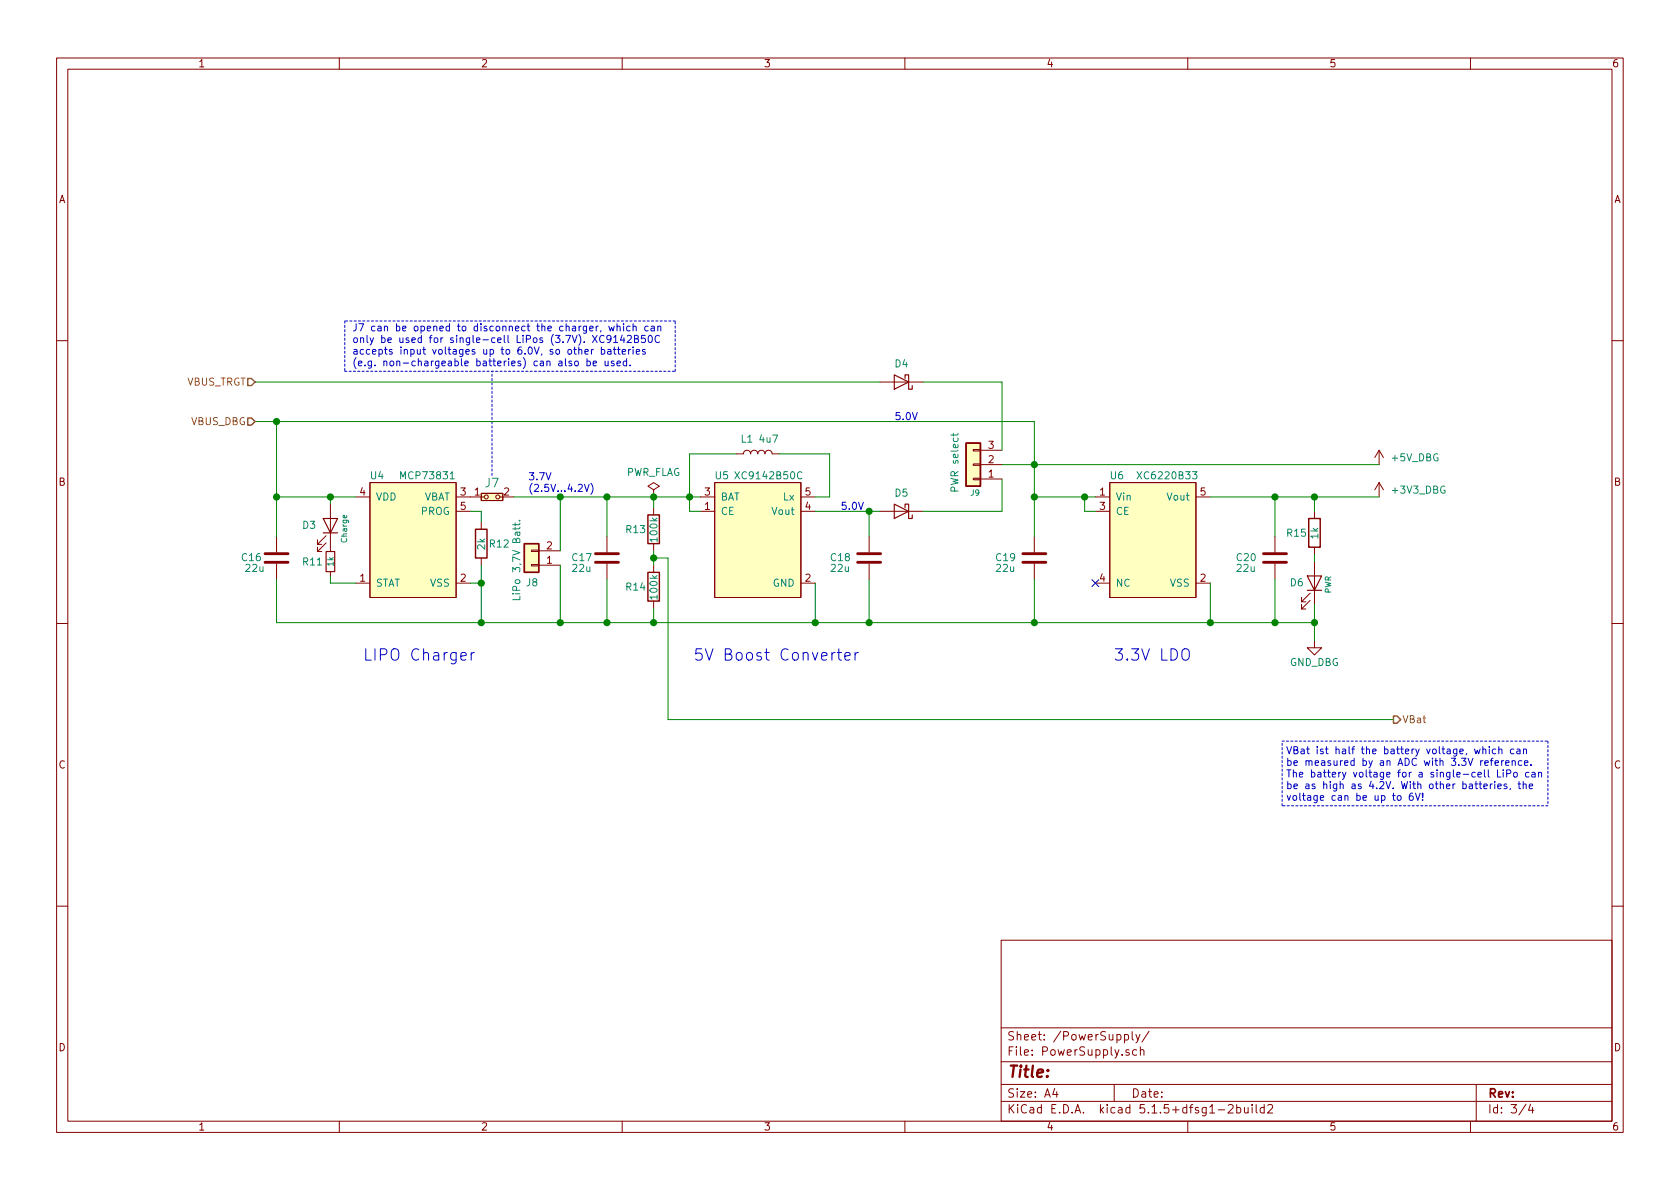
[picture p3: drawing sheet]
EESchema Schematic File Version 4
EELAYER 30 0
EELAYER END
$Descr A4 11693 8268
encoding utf-8
Sheet 3 4
Title ""
Date ""
Rev ""
Comp ""
Comment1 ""
Comment2 ""
Comment3 ""
Comment4 ""
$EndDescr
$Comp
L Connector_Generic:Conn_01x02 J?
U 1 1
P 3700 3925
AR Path="/62854E2C" Ref="J?"  Part="1" 
AR Path="/6284C5D3/62854E2C" Ref="J8"  Part="1" 
F 0 "J8" H 3650 4050 50  0000 L CNN
F 1 "LiPo 3,7V Batt." V 3800 3600 50  0000 L CNN
F 2 "rp2040-launchpad-PCB:JST-S2B-PH-KL" H 3700 3925 50  0001 C CNN
F 3 "wird nicht bestückt" H 3700 3925 50  0001 C CNN
	1    3700 3925
	-1   0    0    1   
$EndComp
$Comp
L Device:L L?
U 1 1
P 5275 3150
AR Path="/62854E60" Ref="L?"  Part="1" 
AR Path="/6284C5D3/62854E60" Ref="L1"  Part="1" 
F 0 "L1" V 5375 3225 50  0000 C CNN
F 1 "4u7" V 5375 3075 50  0000 C CNN
F 2 "Inductor_SMD:L_1008_2520Metric" H 5275 3150 50  0001 C CNN
F 3 "https://www.digikey.de/de/products/detail/bourns-inc/CVH252009-4R7M/3440074?s=N4IgjCBcoEwAwA4DsVQGMoDMCGAbAzgKYA0IA9lANogAsAdEgAQCtAEiALqkAOALlCACqAOwCWvAPKYAsoWz4ArgCdCIAL5rSMKiADCANVYwArPDgBOTmqA" H 5275 3150 50  0001 C CNN
F 4 "BOURNS" H 5275 3150 50  0001 C CNN "MANUFACTURER"
	1    5275 3150
	0    -1   -1   0   
$EndComp
$Comp
L Device:R_Small R?
U 1 1
P 2300 3900
AR Path="/62854E93" Ref="R?"  Part="1" 
AR Path="/6284C5D3/62854E93" Ref="R11"  Part="1" 
F 0 "R11" H 2175 3900 50  0000 C CNN
F 1 "1k" V 2300 3900 40  0000 C CNN
F 2 "Resistor_SMD:R_0603_1608Metric" H 2300 3900 50  0001 C CNN
F 3 "https://www.digikey.de/de/products/detail/yageo/AC0603JR-101KL/14286501" H 2300 3900 50  0001 C CNN
F 4 "unkritisch" H 2300 3900 50  0001 C CNN "STANDARD"
	1    2300 3900
	1    0    0    -1  
$EndComp
$Comp
L Device:R R13
U 1 1
P 4550 3675
F 0 "R13" H 4350 3675 50  0000 L CNN
F 1 "100k" V 4550 3575 50  0000 L CNN
F 2 "Resistor_SMD:R_0603_1608Metric" V 4480 3675 50  0001 C CNN
F 3 "https://www.digikey.de/de/products/detail/yageo/AF0603FR-07100KL/5900861" H 4550 3675 50  0001 C CNN
F 4 "unkritisch" H 4550 3675 50  0001 C CNN "STANDARD"
	1    4550 3675
	1    0    0    -1  
$EndComp
$Comp
L Device:R R14
U 1 1
P 4550 4075
F 0 "R14" H 4350 4075 50  0000 L CNN
F 1 "100k" V 4550 3975 50  0000 L CNN
F 2 "Resistor_SMD:R_0603_1608Metric" V 4480 4075 50  0001 C CNN
F 3 "https://www.digikey.de/de/products/detail/yageo/AF0603FR-07100KL/5900861" H 4550 4075 50  0001 C CNN
F 4 "unkritisch" H 4550 4075 50  0001 C CNN "STANDARD"
	1    4550 4075
	1    0    0    -1  
$EndComp
$Comp
L rp2040-launchpad-PCB:MCP73831 U4
U 1 1
P 2875 3750
F 0 "U4" H 2625 4200 50  0000 C CNN
F 1 "MCP73831" H 2975 4200 50  0000 C CNN
F 2 "Package_TO_SOT_SMD:SOT-23-5" H 2775 3950 50  0001 C CNN
F 3 "https://www.digikey.de/de/products/detail/microchip-technology/MCP73831T-2ACI-OT/964301" H 2775 3950 50  0001 C CNN
	1    2875 3750
	1    0    0    -1  
$EndComp
$Comp
L Device:LED D3
U 1 1
P 2300 3650
F 0 "D3" V 2300 3450 50  0000 L CNN
F 1 "Charge" H 2175 3750 39  0000 L CNN
F 2 "LED_SMD:LED_0603_1608Metric" H 2300 3650 50  0001 C CNN
F 3 "https://www.digikey.de/de/products/detail/harvatek-corporation/B1911UD-20D001014U1930/15519993" H 2300 3650 50  0001 C CNN
F 4 "unkritisch" H 2300 3650 50  0001 C CNN "STANDARD"
	1    2300 3650
	0    1    -1   0   
$EndComp
Wire Wire Line
	2300 4050 2475 4050
$Comp
L Device:C C16
U 1 1
P 1925 3875
F 0 "C16" H 2175 3875 50  0000 R CNN
F 1 "22u" H 2150 3950 50  0000 R CNN
F 2 "Capacitor_SMD:C_0805_2012Metric" H 1963 3725 50  0001 C CNN
F 3 "https://www.digikey.de/de/products/detail/kemet/C0805C226M8PAC7210/12701023" H 1925 3875 50  0001 C CNN
F 4 "z.B. Kemet" H 1925 3875 50  0001 C CNN "MANUFACTURER"
	1    1925 3875
	-1   0    0    1   
$EndComp
Wire Wire Line
	1925 3450 2300 3450
Wire Wire Line
	2300 3500 2300 3450
Connection ~ 2300 3450
Wire Wire Line
	2300 3450 2475 3450
Wire Wire Line
	2300 4050 2300 4000
Wire Wire Line
	3275 4050 3350 4050
Wire Wire Line
	3275 3550 3350 3550
Wire Wire Line
	1925 4325 3350 4325
Wire Wire Line
	3350 4325 3350 4050
Connection ~ 3350 4325
Wire Wire Line
	1925 3725 1925 3450
Wire Wire Line
	1925 4025 1925 4325
Wire Wire Line
	3900 4325 3350 4325
Wire Wire Line
	3900 3925 3900 4325
Wire Wire Line
	3900 3450 3900 3825
$Comp
L Device:C C17
U 1 1
P 4225 3875
F 0 "C17" H 4475 3875 50  0000 R CNN
F 1 "22u" H 4475 3950 50  0000 R CNN
F 2 "Capacitor_SMD:C_0805_2012Metric" H 4263 3725 50  0001 C CNN
F 3 "https://www.digikey.de/de/products/detail/kemet/C0805C226M8PAC7210/12701023" H 4225 3875 50  0001 C CNN
F 4 "z.B. Kemet" H 4225 3875 50  0001 C CNN "MANUFACTURER"
	1    4225 3875
	-1   0    0    1   
$EndComp
Wire Wire Line
	4225 3450 3900 3450
Wire Wire Line
	4225 4025 4225 4325
Wire Wire Line
	4225 4325 3900 4325
Connection ~ 3900 4325
Connection ~ 4225 4325
Wire Wire Line
	4225 3450 4225 3725
Connection ~ 4225 3450
$Comp
L Device:R R12
U 1 1
P 3350 3775
F 0 "R12" H 3400 3775 50  0000 L CNN
F 1 "2k" V 3350 3725 50  0000 L CNN
F 2 "Resistor_SMD:R_0603_1608Metric" V 3280 3775 50  0001 C CNN
F 3 "https://www.digikey.de/de/products/detail/panasonic-electronic-components/ERJ-3EKF2001V/196183" H 3350 3775 50  0001 C CNN
F 4 "1% Toleranz" H 3350 3775 50  0001 C CNN "STANDARD"
	1    3350 3775
	1    0    0    -1  
$EndComp
Wire Wire Line
	3350 3625 3350 3550
Wire Wire Line
	3350 3925 3350 4050
Connection ~ 3350 4050
$Comp
L Device:C C18
U 1 1
P 6050 3875
F 0 "C18" H 6325 3875 50  0000 R CNN
F 1 "22u" H 6325 3950 50  0000 R CNN
F 2 "Capacitor_SMD:C_0805_2012Metric" H 6088 3725 50  0001 C CNN
F 3 "https://www.digikey.de/de/products/detail/kemet/C0805C226M8PAC7210/12701023" H 6050 3875 50  0001 C CNN
F 4 "z.B. Kemet" H 6050 3875 50  0001 C CNN "MANUFACTURER"
	1    6050 3875
	-1   0    0    1   
$EndComp
Wire Wire Line
	6050 3550 6050 3725
Wire Wire Line
	6050 4325 6050 4025
$Comp
L Device:D_Schottky D5
U 1 1
P 6275 3550
F 0 "D5" H 6275 3426 50  0000 C CNN
F 1 "D_Schottky" H 6275 3425 50  0001 C CNN
F 2 "Diode_SMD:D_SOD-123" H 6275 3550 50  0001 C CNN
F 3 "https://www.digikey.de/de/products/detail/onsemi/MBR120VLSFT1G/893861" H 6275 3550 50  0001 C CNN
F 4 "z.B. ON" H 6275 3550 50  0001 C CNN "MANUFACTURER"
	1    6275 3550
	-1   0    0    1   
$EndComp
Wire Wire Line
	6125 3550 6050 3550
$Comp
L Device:D_Schottky D4
U 1 1
P 6275 2650
F 0 "D4" H 6275 2526 50  0000 C CNN
F 1 "D_Schottky" H 6275 2525 50  0001 C CNN
F 2 "Diode_SMD:D_SOD-123" H 6275 2650 50  0001 C CNN
F 3 "https://www.digikey.de/de/products/detail/onsemi/MBR120VLSFT1G/893861" H 6275 2650 50  0001 C CNN
F 4 "z.B. ON" H 6275 2650 50  0001 C CNN "MANUFACTURER"
	1    6275 2650
	-1   0    0    1   
$EndComp
Text Notes 6225 2925 0    50   ~ 0
5.0V
Text Notes 5850 3550 0    50   ~ 0
5.0V
Text Notes 3675 3425 0    50   ~ 0
3.7V\n(2.5V...4.2V)
$Comp
L Device:C C19
U 1 1
P 7200 3875
F 0 "C19" H 7475 3875 50  0000 R CNN
F 1 "22u" H 7475 3950 50  0000 R CNN
F 2 "Capacitor_SMD:C_0805_2012Metric" H 7238 3725 50  0001 C CNN
F 3 "https://www.digikey.de/de/products/detail/kemet/C0805C226M8PAC7210/12701023" H 7200 3875 50  0001 C CNN
F 4 "z.B. Kemet" H 7200 3875 50  0001 C CNN "MANUFACTURER"
	1    7200 3875
	-1   0    0    1   
$EndComp
Wire Wire Line
	6050 4325 7200 4325
Wire Wire Line
	7200 4325 7200 4025
Connection ~ 6050 4325
$Comp
L rp2040-launchpad-PCB:Jumper J7
U 1 1
P 3425 3450
F 0 "J7" H 3425 3550 60  0000 C CNN
F 1 "Jumper" H 3425 3580 60  0001 C CNN
F 2 "Jumper:SolderJumper-2_P1.3mm_Bridged_RoundedPad1.0x1.5mm" H 3575 3450 60  0001 C CNN
F 3 "wird nicht bestückt" H 3575 3450 60  0001 C CNN
	1    3425 3450
	1    0    0    -1  
$EndComp
Wire Wire Line
	3575 3450 3900 3450
Connection ~ 3900 3450
Wire Wire Line
	4225 4325 4550 4325
Wire Wire Line
	4550 3450 4550 3525
Wire Wire Line
	4225 3450 4550 3450
Wire Wire Line
	4550 3825 4550 3875
Wire Wire Line
	4550 4225 4550 4325
Connection ~ 4550 4325
Wire Wire Line
	4550 4325 5675 4325
Wire Wire Line
	4875 3450 4800 3450
Connection ~ 4550 3450
Wire Wire Line
	5675 3550 6050 3550
Connection ~ 6050 3550
Wire Wire Line
	4800 3450 4800 3150
Wire Wire Line
	4800 3150 5125 3150
Connection ~ 4800 3450
Wire Wire Line
	4800 3450 4550 3450
Wire Wire Line
	5425 3150 5775 3150
Wire Wire Line
	5675 3450 5775 3450
Wire Wire Line
	5775 3450 5775 3150
Wire Wire Line
	5675 4050 5675 4325
Connection ~ 5675 4325
Wire Wire Line
	5675 4325 6050 4325
Wire Wire Line
	4800 3450 4800 3550
Wire Wire Line
	4550 3875 4650 3875
Wire Wire Line
	4650 3875 4650 5000
Connection ~ 4550 3875
Wire Wire Line
	4550 3875 4550 3925
Text HLabel 9700 5000 2    50   Output ~ 0
VBat
$Comp
L rp2040-launchpad-PCB:+3V3_DBG #PWR046
U 1 1
P 9600 3450
AR Path="/622CA0C3" Ref="#PWR046"  Part="1" 
AR Path="/6284C5D3/622CA0C3" Ref="#PWR046"  Part="1" 
F 0 "#PWR046" H 9600 3300 50  0001 C CNN
F 1 "+3V3_DBG" H 9875 3500 50  0000 C CNN
F 2 "" H 9600 3450 50  0001 C CNN
F 3 "" H 9600 3450 50  0001 C CNN
	1    9600 3450
	1    0    0    -1  
$EndComp
$Comp
L power:PWR_FLAG #FLG01
U 1 1
P 4550 3450
F 0 "#FLG01" H 4550 3525 50  0001 C CNN
F 1 "PWR_FLAG" H 4550 3623 50  0000 C CNN
F 2 "" H 4550 3450 50  0001 C CNN
F 3 "~" H 4550 3450 50  0001 C CNN
	1    4550 3450
	1    0    0    -1  
$EndComp
Wire Wire Line
	7200 3225 7200 3450
Connection ~ 7200 3450
Wire Wire Line
	7200 3450 7200 3725
Wire Wire Line
	7200 4325 8425 4325
Wire Wire Line
	8425 4325 8425 4050
Connection ~ 7200 4325
Wire Wire Line
	7625 3450 7550 3450
Connection ~ 7550 3450
Wire Wire Line
	7550 3450 7200 3450
NoConn ~ 7625 4050
Wire Wire Line
	9150 4450 9150 4325
Wire Wire Line
	9150 4200 9150 4325
Wire Wire Line
	9150 3900 9150 3850
Connection ~ 9150 4325
Connection ~ 8875 4325
Wire Wire Line
	9150 4325 8875 4325
$Comp
L Device:R R15
U 1 1
P 9150 3700
F 0 "R15" H 8950 3700 50  0000 L CNN
F 1 "1k" V 9150 3650 50  0000 L CNN
F 2 "Resistor_SMD:R_0603_1608Metric" V 9080 3700 50  0001 C CNN
F 3 "https://www.digikey.de/de/products/detail/yageo/AC0603JR-101KL/14286501" H 9150 3700 50  0001 C CNN
F 4 "unkritisch" H 9150 3700 50  0001 C CNN "STANDARD"
	1    9150 3700
	1    0    0    -1  
$EndComp
$Comp
L Device:LED D6
U 1 1
P 9150 4050
F 0 "D6" V 9150 3875 50  0000 L CNN
F 1 "PWR" H 9075 4150 39  0000 L CNN
F 2 "LED_SMD:LED_0603_1608Metric" H 9150 4050 50  0001 C CNN
F 3 "https://www.digikey.de/de/products/detail/harvatek-corporation/B1911UD-20D001014U1930/15519993" H 9150 4050 50  0001 C CNN
F 4 "unkritisch" H 9150 4050 50  0001 C CNN "STANDARD"
	1    9150 4050
	0    1    -1   0   
$EndComp
Wire Wire Line
	8875 4325 8875 4025
Wire Wire Line
	8425 4325 8875 4325
$Comp
L Device:C C20
U 1 1
P 8875 3875
F 0 "C20" H 9150 3875 50  0000 R CNN
F 1 "22u" H 9150 3950 50  0000 R CNN
F 2 "Capacitor_SMD:C_0805_2012Metric" H 8913 3725 50  0001 C CNN
F 3 "https://www.digikey.de/de/products/detail/kemet/C0805C226M8PAC7210/12701023" H 8875 3875 50  0001 C CNN
F 4 "z.B. Kemet" H 8875 3875 50  0001 C CNN "MANUFACTURER"
	1    8875 3875
	-1   0    0    1   
$EndComp
$Comp
L rp2040-launchpad-PCB:GND_DBG #PWR?
U 1 1
P 9150 4450
AR Path="/62854EA9" Ref="#PWR?"  Part="1" 
AR Path="/6284C5D3/62854EA9" Ref="#PWR044"  Part="1" 
F 0 "#PWR044" H 9150 4200 50  0001 C CNN
F 1 "GND_DBG" H 9150 4300 50  0000 C CNN
F 2 "" H 9150 4450 50  0001 C CNN
F 3 "" H 9150 4450 50  0001 C CNN
	1    9150 4450
	1    0    0    -1  
$EndComp
Connection ~ 8425 4325
Wire Wire Line
	8425 3450 8875 3450
Wire Wire Line
	9150 3450 9150 3550
Wire Wire Line
	8875 3450 8875 3725
Connection ~ 8875 3450
Wire Wire Line
	8875 3450 9150 3450
Connection ~ 7200 3225
Wire Wire Line
	9150 3450 9600 3450
Connection ~ 9150 3450
Wire Wire Line
	4650 5000 9700 5000
$Comp
L rp2040-launchpad-PCB:XC9142B50C U5
U 1 1
P 5275 3750
F 0 "U5" H 5025 4200 50  0000 C CNN
F 1 "XC9142B50C" H 5350 4200 50  0000 C CNN
F 2 "Package_TO_SOT_SMD:SOT-23-5" H 5175 3950 50  0001 C CNN
F 3 "https://www.digikey.de/de/products/detail/torex-semiconductor-ltd/XC9142A50CMR-G/10158636" H 5175 3950 50  0001 C CNN
	1    5275 3750
	1    0    0    -1  
$EndComp
Wire Wire Line
	4875 3550 4800 3550
$Comp
L rp2040-launchpad-PCB:XC6220B33 U6
U 1 1
P 8025 3750
F 0 "U6" H 7775 4200 50  0000 C CNN
F 1 "XC6220B33" H 8125 4200 50  0000 C CNN
F 2 "Package_TO_SOT_SMD:SOT-23-5" H 7925 3950 50  0001 C CNN
F 3 "https://www.digikey.de/de/products/detail/torex-semiconductor-ltd/XC6220B331MR-G/2138177" H 7925 3950 50  0001 C CNN
	1    8025 3750
	1    0    0    -1  
$EndComp
Wire Wire Line
	7625 3550 7550 3550
Wire Wire Line
	7550 3550 7550 3450
Text Notes 2525 4600 0    79   ~ 0
LIPO Charger
Text Notes 4825 4600 0    79   ~ 0
5V Boost Converter\n
Text Notes 7750 4600 0    79   ~ 0
3.3V LDO
Text Notes 8950 5575 0    50   ~ 0
VBat ist half the battery voltage, which can\nbe measured by an ADC with 3.3V reference.\nThe battery voltage for a single-cell LiPo can\nbe as high as 4.2V. With other batteries, the\nvoltage can be up to 6V!
Text Notes 2450 2550 0    50   ~ 0
J7 can be opened to disconnect the charger, which can\nonly be used for single-cell LiPos (3.7V). XC9142B50C\naccepts input voltages up to 6.0V, so other batteries\n(e.g. non-chargeable batteries) can also be used.
Wire Notes Line
	3425 3300 3425 2575
Wire Notes Line
	8925 5150 10775 5150
Wire Notes Line
	10775 5150 10775 5600
Wire Notes Line
	10775 5600 8925 5600
Wire Notes Line
	8925 5600 8925 5150
Wire Notes Line
	2400 2575 4700 2575
Wire Notes Line
	4700 2575 4700 2225
Wire Notes Line
	4700 2225 2400 2225
Wire Notes Line
	2400 2225 2400 2575
Wire Wire Line
	6975 3550 6975 3325
Wire Wire Line
	6975 3225 7200 3225
Text HLabel 1775 2925 0    50   Input ~ 0
VBUS_DBG
Text HLabel 1775 2650 0    50   Input ~ 0
VBUS_TRGT
Wire Wire Line
	6975 2650 6975 3125
$Comp
L Connector_Generic:Conn_01x03 J?
U 1 1
P 6775 3225
AR Path="/62854E20" Ref="J?"  Part="1" 
AR Path="/6284C5D3/62854E20" Ref="J9"  Part="1" 
F 0 "J9" H 6725 3425 39  0000 L CNN
F 1 "PWR select" V 6900 3000 50  0000 L CNN
F 2 "Connector_PinHeader_2.54mm:PinHeader_1x03_P2.54mm_Vertical" H 6775 3225 50  0001 C CNN
F 3 "wird nicht bestückt" H 6775 3225 50  0001 C CNN
	1    6775 3225
	-1   0    0    1   
$EndComp
Connection ~ 1925 3450
Wire Wire Line
	1775 2925 1925 2925
Connection ~ 1925 2925
Wire Wire Line
	1925 2925 1925 3450
$Comp
L rp2040-launchpad-PCB:+5V_DBG #PWR045
U 1 1
P 9600 3225
AR Path="/622C997B" Ref="#PWR045"  Part="1" 
AR Path="/6284C5D3/622C997B" Ref="#PWR045"  Part="1" 
F 0 "#PWR045" H 9600 3075 50  0001 C CNN
F 1 "+5V_DBG" H 9850 3275 50  0000 C CNN
F 2 "" H 9600 3225 50  0001 C CNN
F 3 "" H 9600 3225 50  0001 C CNN
	1    9600 3225
	1    0    0    -1  
$EndComp
Wire Wire Line
	6425 3550 6975 3550
Wire Wire Line
	7200 2925 7200 3225
Wire Wire Line
	1775 2650 6125 2650
Wire Wire Line
	6425 2650 6975 2650
Wire Wire Line
	1925 2925 7200 2925
Wire Wire Line
	7200 3225 9600 3225
$EndSCHEMATC
